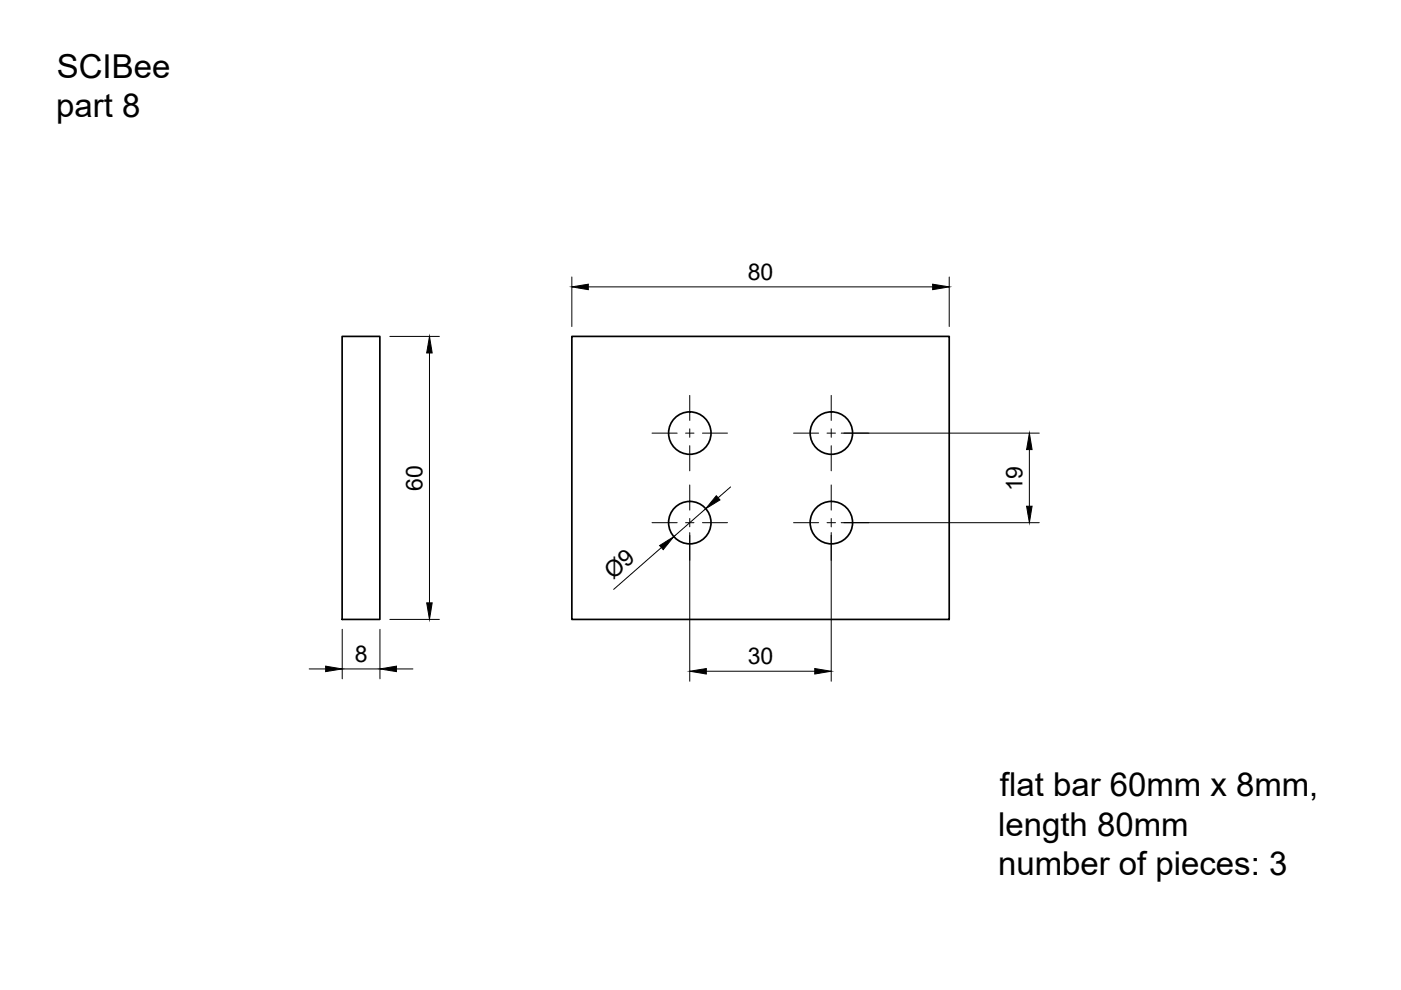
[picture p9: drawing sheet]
<svg xmlns="http://www.w3.org/2000/svg" width="297mm" height="210mm" viewBox="0 0 297 210" stroke-linecap="round" stroke-linejoin="round" font-family="sans-serif">
<!-- layer: Visible -->
<g fill="none" stroke="#000" stroke-width=".36">
<path d="M72.5 71.3h8v60h-8zM121.2 71.3h80.1v60h-80.1z"/>
<circle cx="146.3" cy="91.8" r="4.5"/>
<circle cx="176.3" cy="91.8" r="4.5"/>
<circle cx="146.3" cy="110.8" r="4.5"/>
<circle cx="176.3" cy="110.8" r="4.5"/>
</g>
<!-- layer: FD_Dimensions -->
<g fill="none" stroke="#000" stroke-width=".21">
<path d="M121.2 58.7v10.5M201.3 58.7v10.5M82.7 71.3h10.5M91.1 74.8v53M124.7 60.8h73M178.4 91.8h41.9M218.2 95.3v12M140.2 116.1l-10.1 8.9M146.2 112.9v31.5M149.6 107.9l-6.7 5.9M154.9 103.2l-2.6 2.4M176.2 112.9v31.5"/>
<path d="M178.4 110.8h41.9M72.6 133.4v10.5M80.6 133.4v10.5M82.7 131.3h10.5M65.6 141.8h3.4M72.6 141.8h8M84.1 141.8h3.4M149.8 142.3h22.9"/>
</g>
<path d="M91.1 71.3l.5 3.5h-1.1zM121.2 60.8l3.5-.5v1.1zM197.7 60.3l3.6 .5-3.6 .6zM218.2 91.8l.6 3.5h-1.1zM139.8 115.7l3.1-1.9-2.3 2.7zM151.9 105.1l.8 .9-3.1 1.9zM217.7 107.3h1.1l-.6 3.5zM90.5 127.8h1.1l-.5 3.5zM69 141.2l3.6 .6-3.6 .6zM80.6 141.8l3.5-.6v1.2zM146.2 142.3l3.6-.6v1.2zM172.7 141.7l3.5 .6-3.5 .6z" fill="#000" stroke="#000" stroke-width=".21"/>
<!-- layer: Smart Centers -->
<g fill="none" stroke="#000" stroke-width=".21">
<path d="M138.2 91.8h5.4M145.4 91.8h1.7M146.2 83.8v5.3M146.2 90.9v1.8M146.2 94.5v5.3M148.9 91.8h5.3M168.3 91.8h5.3M175.3 91.8h1.8M176.2 83.8v5.3M176.2 90.9v1.8M176.2 94.5v5.3M178.9 91.8h5.3"/>
<path d="M138.2 110.8h5.4M145.4 110.8h1.7M146.2 102.8v5.4M146.2 109.9v1.8M146.2 113.5v5.3M148.9 110.8h5.3M168.3 110.8h5.3M175.3 110.8h1.8M176.2 102.8v5.4M176.2 109.9v1.8M176.2 113.5v5.3M178.9 110.8h5.3"/>
</g>
<g font-size="7">
<text x="12.1" y="16.5">SCIBee</text>
<text x="11.9" y="24.8">part 8</text>
<text x="212" y="168.8">flat bar 60mm x 8mm,</text>
<text x="211.6" y="177.2">length 80mm</text>
<text x="211.6" y="185.6">number of pieces: 3</text>
</g>
<g font-size="4.9">
<text x="158.5" y="59.4">80</text>
<text x="89.6" y="104" transform="rotate(-90 89.6 104)">60</text>
<text x="216.8" y="104.2" transform="rotate(-90 216.8 104.2)">19</text>
<text x="130" y="123" transform="rotate(-41 130 123)">Ø9</text>
<text x="75.2" y="140.4">8</text>
<text x="158.5" y="140.9">30</text>
</g>
</svg>
